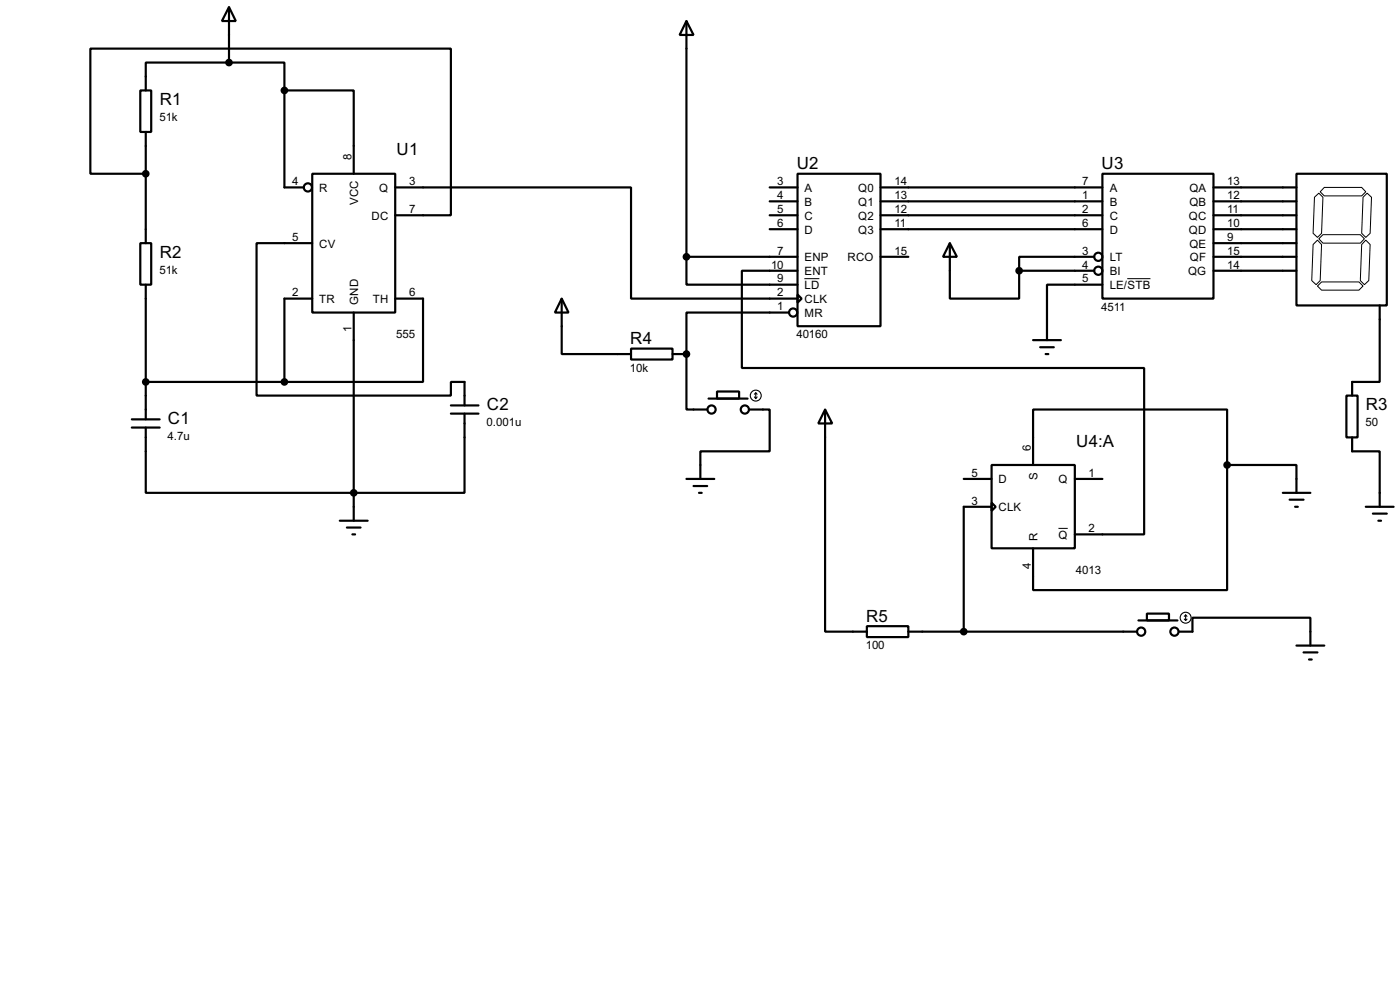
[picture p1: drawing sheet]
<svg xmlns="http://www.w3.org/2000/svg" width="256mm" height="180mm" viewBox="0 0 256 180" stroke-linecap="round" stroke-linejoin="round" font-family="sans-serif">
<g fill="none" stroke="#000" stroke-width=".4">
<path d="M25.7 16.6h2v7.6h-2zM42 1.3l1.2 2.6h-2.5zM42 11.5h-15.3v5.1M42 11.5h10.1v5.1M42 1.3v10.2M52.1 16.6h12.7v15.2M52.1 16.6v17.7h3.6M125.8 3.9l1.3 2.5h-2.6zM125.8 3.9v43.1M26.7 31.8h-10.1v-22.9h66v30.5h-10.2M26.7 24.2v20.3M57.2 31.8h15.2v25.4h-15.2z"/>
<path d="M72.4 34.3h43.2v20.4h30.5M141 34.3h5.1M141 36.9h5.1M141 39.4h5.1M146.1 31.8h15.2v27.9h-15.2zM161.3 34.3h40.7M161.3 36.9h40.7M161.3 39.4h40.7M202 31.8h20.3v22.9h-20.3zM222.3 34.3h15.2M222.3 36.9h15.2M222.3 39.4h15.2"/>
<path d="M237.5 31.8h16.6v24.1h-16.6zM25.7 44.5h2v7.6h-2zM26.7 52.1v24.7M57.2 44.5h-10.2v27.9h35.6v-2.5h2.5v4.3M57.2 54.7h-5.1v15.2M64.8 57.2v38.1M72.4 54.7h5.1v15.2h-25.4M102.9 54.7l1.3 2.5h-2.5zM102.9 54.7v10.1h12.7M125.8 47v5.1h20.3M125.8 47h20.3M141 42h5.1"/>
<path d="M144.6 57.2h-18.8v7.6M146.1 53.9l.8 .8-.8 .7zM146.1 49.6h-10.2v17.8h73.7v30.4h-12.7M161.3 42h40.7M161.3 47h5.1M174 44.5l1.3 2.5h-2.5zM174 44.5v10.2h12.7v-5.1M186.7 49.6h13.8M200.5 47h-13.8v2.6M202 52.1h-10.2v10.2M222.3 42h15.2M222.3 44.5h15.2"/>
<path d="M222.3 47h15.2M222.3 49.6h15.2M252.8 55.9v14h-5.1v2.5M24.2 78.3h5.1M24.2 76.8h5.1M26.7 69.9h25.4M82.6 75.7h5.1M82.6 74.2h5.1M85.1 75.7v14.5h-58.4v-11.9M115.6 63.8h7.6v2h-7.6zM123.2 64.8h2.6M125.8 64.8v10.2h3.8"/>
<path d="M129.8 73h7.2M131.4 71.7h4v1.3h-4zM137.2 75h3.8v7.6h-12.7v5.1M151.2 75l1.3 2.5h-2.6zM151.2 75v40.6h7.6M189.3 62.3h5.1M190.6 63.6h2.5M191.6 64.8h.5M246.7 72.4h2v7.7h-2zM62.3 95.3h5.1M63.6 96.6h2.5M64.6 97.8h.5"/>
<path d="M125.8 87.7h5.1M127.1 89h2.5M128.1 90.2h.5M176.6 87.7h5.1M181.7 85.1h15.2v15.3h-15.2zM181.7 92l.7 .8-.7 .7zM181.7 92.8h-5.1v22.8M189.3 85.1v-10.1h35.5v10.1M196.9 87.7h5.1M224.8 85.1v22.9h-35.5v-7.6M224.8 85.1h12.7v5.1M235 90.2h5.1"/>
<path d="M236.3 91.5h2.5M237.3 92.8h.5M247.7 80.1v2.5h5.1v10.2M250.2 92.8h5.1M251.5 94h2.6M252.5 95.3h.5M158.8 114.6h7.6v2h-7.6zM166.4 115.6h41.9M208.6 113.6h7.1M210.1 112.3h4.1v1.3h-4.1zM216 115.6h2.5v-2.5h21.6v5.1M237.5 118.2h5.1"/>
<path d="M238.8 119.4h2.6M239.8 120.7h.5"/>
<circle cx="56.4" cy="34.3" r=".75"/>
<circle cx="145.3" cy="57.2" r=".75"/>
<circle cx="201.2" cy="49.6" r=".75"/>
<circle cx="201.2" cy="47" r=".75"/>
<circle cx="130.3" cy="75" r=".75"/>
<circle cx="136.4" cy="75" r=".75"/>
<circle cx="209" cy="115.6" r=".75"/>
<circle cx="215.1" cy="115.6" r=".75"/>
</g>
<circle cx="125.8" cy="64.8" r=".2" fill="#000"/>
<path d="M240.8 36.1l.8-.7 .8 .7-.3 6.6-.7 .8-.8-.8zM242.6 34.3h6.9l.7 .8-.7 .8h-6.9l-.7-.8zM249.7 36.1l.8-.7 .8 .7-.3 6.6-.8 .8-.7-.8zM147.4 51h2.7M206.5 51h4.3M240.6 44.8l.8-.8 .7 .8-.2 6.6-.8 .7-.8-.7zM241.4 52.4l.7-.8h6.9l.7 .8-.7 .7h-6.9zM241.6 43.7l.8-.7h6.8l.8 .7-.8 .8h-6.8zM250.2 44l.8 .8-.2 6.6-.8 .7-.8-.7 .3-6.6zM193.9 96.7h1.7" fill="none" stroke="#000" stroke-width=".18"/>
<g fill="#000" stroke="#000" stroke-width=".4">
<circle cx="41.9" cy="11.5" r=".5"/>
<circle cx="52.1" cy="16.6" r=".5"/>
<circle cx="26.7" cy="31.8" r=".5"/>
<circle cx="125.7" cy="47" r=".5"/>
<circle cx="186.7" cy="49.6" r=".5"/>
<circle cx="26.7" cy="69.9" r=".5"/>
<circle cx="52.1" cy="69.9" r=".5"/>
<circle cx="125.7" cy="64.8" r=".5"/>
<circle cx="64.8" cy="90.2" r=".5"/>
<circle cx="224.8" cy="85.1" r=".5"/>
<circle cx="176.5" cy="115.6" r=".5"/>
</g>
<g fill="none" stroke="#000" stroke-width=".2">
<path d="M138.2 72.7l.3 .3M138.5 71.9v1.1M138.5 71.9l-.3 .3M138.5 71.9l.2 .3M138.7 72.7l-.2 .3M217 113.3l.2 .3M217.2 112.6v1M217.2 112.6l-.2 .2M217.2 112.6l.3 .2M217.5 113.3l-.3 .3"/>
<circle cx="138.4" cy="72.4" r="1"/>
<circle cx="217.2" cy="113.1" r="1"/>
</g>
<g font-size="3.5">
<text x="29.3" y="19.2">R1</text>
<text x="72.7" y="28.5">U1</text>
<text x="146" y="31">U2</text>
<text x="201.8" y="31">U3</text>
<text x="29.3" y="47.2">R2</text>
<text x="115.5" y="63">R4</text>
<text x="30.8" y="77.6">C1</text>
<text x="89.2" y="75.1">C2</text>
<text x="250.2" y="75.1">R3</text>
<text x="197.2" y="81.8">U4:A</text>
<text x="158.7" y="113.8">R5</text>
</g>
<g font-size="2.4">
<text x="29.2" y="22.2">51k</text>
<text x="64.4" y="29.3" transform="rotate(-90 64.4 29.3)">8</text>
<text x="53.5" y="33.9">4</text>
<text x="58.5" y="35.1">R</text>
<text x="69.5" y="35.1">Q</text>
<text x="75" y="33.9">3</text>
<text x="142.4" y="33.9">3</text>
<text x="147.4" y="35.1">A</text>
<text x="157.2" y="35.1">Q0</text>
<text x="163.9" y="33.9">14</text>
<text x="198.3" y="33.9">7</text>
<text x="203.3" y="35.1">A</text>
<text x="217.9" y="35.1">QA</text>
<text x="224.8" y="33.9">13</text>
<text x="65.6" y="37.6" transform="rotate(-90 65.6 37.6)">VCC</text>
<text x="68.1" y="40.2">DC</text>
<text x="75" y="39">7</text>
<text x="142.4" y="36.5">4</text>
<text x="142.4" y="39">5</text>
<text x="142.4" y="41.6">6</text>
<text x="147.4" y="37.7">B</text>
<text x="147.4" y="40.2">C</text>
<text x="157.2" y="37.7">Q1</text>
<text x="157.2" y="40.2">Q2</text>
<text x="163.9" y="36.5">13</text>
<text x="163.9" y="39">12</text>
<text x="163.9" y="41.6">11</text>
<text x="198.3" y="36.5">1</text>
<text x="198.3" y="39">2</text>
<text x="198.3" y="41.6">6</text>
<text x="203.3" y="37.7">B</text>
<text x="203.3" y="40.2">C</text>
<text x="217.8" y="40.2">QC</text>
<text x="217.9" y="37.7">QB</text>
<text x="224.8" y="36.5">12</text>
<text x="224.8" y="39">11</text>
<text x="224.8" y="41.6">10</text>
<text x="53.5" y="44.1">5</text>
<text x="58.5" y="45.3">CV</text>
<text x="142.4" y="46.6">7</text>
<text x="147.4" y="42.7">D</text>
<text x="147.4" y="47.8">ENP</text>
<text x="155.3" y="47.8">RCO</text>
<text x="157.2" y="42.7">Q3</text>
<text x="163.9" y="46.6">15</text>
<text x="198.3" y="46.6">3</text>
<text x="203.3" y="42.7">D</text>
<text x="203.3" y="47.8">LT</text>
<text x="217.8" y="42.7">QD</text>
<text x="217.9" y="45.3">QE</text>
<text x="218" y="47.8">QF</text>
<text x="224.8" y="44.1">9</text>
<text x="224.8" y="46.6">15</text>
<text x="29.2" y="50.1">51k</text>
<text x="141.3" y="49.2">10</text>
<text x="142.4" y="51.7">9</text>
<text x="147.4" y="50.4">ENT</text>
<text x="147.4" y="52.9">LD</text>
<text x="198.3" y="49.2">4</text>
<text x="198.3" y="51.7">5</text>
<text x="203.3" y="50.4">BI</text>
<text x="203.3" y="52.9">LE/STB</text>
<text x="217.6" y="50.4">QG</text>
<text x="224.8" y="49.2">14</text>
<text x="53.5" y="54.3">2</text>
<text x="58.5" y="55.4">TR</text>
<text x="65.6" y="55.9" transform="rotate(-90 65.6 55.9)">GND</text>
<text x="68.3" y="55.4">TH</text>
<text x="75" y="54.3">6</text>
<text x="142.4" y="54.3">2</text>
<text x="142.4" y="56.8">1</text>
<text x="147.4" y="55.4">CLK</text>
<text x="147.4" y="58">MR</text>
<text x="201.8" y="56.8">4511</text>
<text x="64.4" y="60.9" transform="rotate(-90 64.4 60.9)">1</text>
<text x="72.6" y="61.9">555</text>
<text x="145.9" y="61.9">40160</text>
<text x="115.4" y="68">10k</text>
<text x="30.7" y="80.6">4.7u</text>
<text x="89.2" y="78.1">0.001u</text>
<text x="188.9" y="82.6" transform="rotate(-90 188.9 82.6)">6</text>
<text x="250.2" y="78.1">50</text>
<text x="178" y="87.3">5</text>
<text x="182.9" y="88.5">D</text>
<text x="190.1" y="87.8" transform="rotate(-90 190.1 87.8)">S</text>
<text x="193.9" y="88.5">Q</text>
<text x="199.4" y="87.3">1</text>
<text x="178" y="92.4">3</text>
<text x="182.9" y="93.6">CLK</text>
<text x="190.1" y="99.1" transform="rotate(-90 190.1 99.1)">R</text>
<text x="193.9" y="98.6">Q</text>
<text x="199.4" y="97.4">2</text>
<text x="188.9" y="104.1" transform="rotate(-90 188.9 104.1)">4</text>
<text x="197.1" y="105.1">4013</text>
<text x="158.6" y="118.8">100</text>
</g>
</svg>
